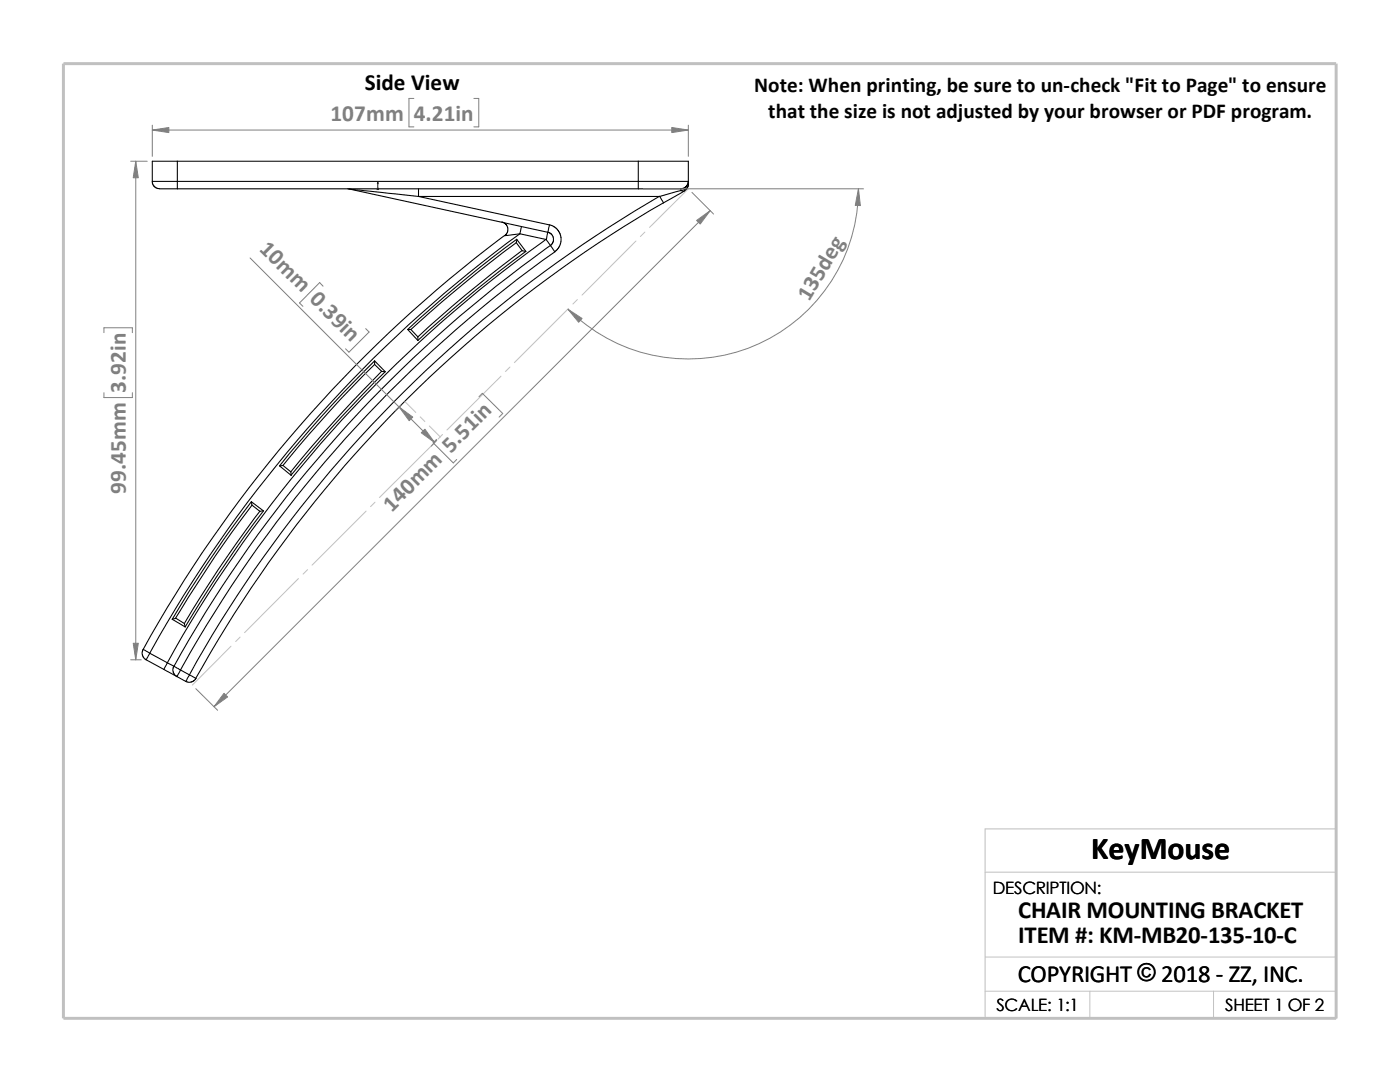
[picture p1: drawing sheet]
<svg xmlns="http://www.w3.org/2000/svg" width="279mm" height="216mm" viewBox="0 0 279 216" stroke-linecap="round" stroke-linejoin="round" font-family="sans-serif">
<g fill="none" stroke="#c0c0c0" stroke-width=".2">
<path d="M137.4 37.7l-7.8 7.7M115.2 59.8l-.9 .9M126.9 48.1l-10.7 10.8M128.7 46.3l-.9 .9M100 75.1l-10.8 10.7M101.8 73.2l-.9 .9M113.5 61.6l-10.8 10.7M80.8 80.1l2.2 2.2M83.9 83.2l.9 .9M85.7 85l2.2 2.2M86.5 88.5l-10.8 10.8M88.3 86.7l-.9 .9"/>
<path d="M59.6 115.4l-10.8 10.8M61.4 113.7l-.9 .9M73.1 102l-10.8 10.8M74.8 100.2l-.8 .9M46.1 128.9l-7.7 7.8M47.9 127.1l-.9 .9M196.6 174h70.1M196.6 191h70.1M196.6 197.8h70.1M217.5 197.8v5.4M242.2 197.8v5.4M26.8 203.2h239.9v-37.8h-70.1v37.8"/>
</g>
<path d="M12.7 12.7h254v190.5h-254z" fill="none" stroke="#c0c0c0" stroke-width=".59"/>
<g fill="none" stroke="#000" stroke-width=".21">
<path d="M30.4 36.2h5M30.4 36.2v.3l.3 .6 .8 .5 3.9 .1M35.4 36.2v1.5M35.4 32.2h-5v4M35.4 32.2h92M35.4 36.2h92M35.4 32.2v4M35.4 37.7h92M69.4 37.7h.3M69.7 37.7l13.8 1.5M69.7 37.7l39.6 8.7M83.5 39.2h48.2"/>
<path d="M83.5 39.2l26.1 5.7M83.5 37.7v1.5M127.4 37.7h8.5M127.4 32.2v4M127.4 36.2v1.5M127.4 36.2h10M127.4 32.2h10v4M131.6 39.2a251.6 251.6 0 0 0-93.8 95.5M131.7 39.2l.7 1.3M135.9 37.7v.3M135.9 38l-4.2 1.2M135.9 38l.4 .2 .3-.1-4.2 2.4"/>
<path d="M137.4 36.2l-.4 .9-.4 .4-.7 .2M137.4 36.8a1.39 1.39 0 0 1-1.5 1.2M137.4 36.2v.6M137.4 36.8l-.2 .7-.6 .6M100.2 44.3l.8 .4 .3 .8v.8l-.5 .7 3-.3M100.7 47a261.2 261.2 0 0 0-72.1 82.6M103 48.4l1.2 1.6 .7 .2M103 48.4a260.6 260.6 0 0 0-21 17.3M103.1 47.8a246.9 246.9 0 0 0-21.7 17.9M103.1 47.8l-.1 .6M103.1 47.8l1.8 2.4M103.8 46.7a259.2 259.2 0 0 0-73.9 83.6"/>
<path d="M103.8 46.7l5.2 1.1M104.1 45.2l-.3 1.5M104.2 50a265.3 265.3 0 0 0-20.8 17.2M104.9 50.2a232.6 232.6 0 0 0-21.5 17.7M109 47.8a255.9 255.9 0 0 0-75.6 84.4M109 47.8l1.7 2.4a252 252 0 0 0-74.7 83.5M109.3 46.4l.6 .2 .5 .7v.8l-.3 .7a254.9 254.9 0 0 0-75.4 84.2M109.3 46.4l-.3 1.4M109.6 44.9l.9 .3 .8 .6 .5 .9 .2 .7v.8l-.2 .7-.5 .8-.6 .5M109.6 44.9l-.3 1.5M132.4 40.5a249.4 249.4 0 0 0-93.3 94.8M74.8 72v.7"/>
<path d="M74.8 72.7l1.4 1.4 .7 .1M74.8 72.7a244.1 244.1 0 0 0-18.3 20.2M74.8 72l2.1 2.2M74.8 72a243.7 243.7 0 0 0-19 21M76.2 74.1a266 266 0 0 0-18.2 20M76.9 74.2a251 251 0 0 0-18.8 20.6M81.4 65.7l.6 .1 1.4 1.4M81.4 65.7l2 2.2M83.4 67.2v.7M55.8 93l2.3 1.9-.1-.8M56.5 92.9l-.7 .1M56.5 92.9l1.5 1.2"/>
<path d="M50.2 100.1a252.1 252.1 0 0 0-15.8 23.5M50.2 100.1l.1 .7M50.2 100.1l2.4 1.8M50.3 100.8a241.4 241.4 0 0 0-15.2 22.5M50.3 100.8l1.6 1.2M51.9 102a244.5 244.5 0 0 0-15.1 22.4M52.6 101.9l-.7 .1M52.6 101.9a256.3 256.3 0 0 0-15.6 23.2M28.6 129.6l1.3 .7M28.6 129.6l-.2 .5v.6l.2 .5 .6 .5M29.2 131.7l3.5 1.9M29.9 130.3l3.5 1.9"/>
<path d="M29.9 130.3l-.7 1.4M32.7 133.6l2.6 1.4M33.4 132.2l1.3 .8M33.4 132.2l-.7 1.4M34.4 123.6l2.6 1.5M34.7 133l-.2 .5v.6l.3 .4 .5 .5M34.7 133l1.3 .7M35.1 123.4l-.7 .2M35.1 123.4l1.7 1M35.3 135l1.8 1M36 133.7l-.7 1.3M36 133.7l1.8 1"/>
<path d="M36.8 124.4l.2 .7M37.8 134.7l-.7 1.3M37.8 134.7l1.3 .7-.4 .5-.5 .2h-.6l-.5-.1"/>
</g>
<path d="M75.4 36.3l.1 .4h-.2z" fill="#00f" stroke="#00f" stroke-width=".2"/>
<path d="M75.3 37.7h.3M75.3 37.5l.3 .3M75.4 37.7h.1M75.4 36.3v1.5M75.5 37.5l-.3 .3" fill="none" stroke="#00f" stroke-width=".2"/>
<g fill="none" stroke="#808080" stroke-width=".2">
<path d="M82.6 19.6h-1v5.7h1M94.6 19.6h.9v5.7h-.9M26.1 32.2h3.3M27.1 32.2v99.5M30.4 26h107M30.4 25v6.2M128.4 37.7h43.9M137.4 25v6.2M138.1 38.4l4.3 4.3M171.3 37.7a34 34 0 0 1-20.9 31.4 34 34 0 0 1-37-7.4M49.9 51.5l36.8 36.8M64.5 57.1l-.7-.7-4 4.1 .7 .6"/>
<path d="M141.7 42l-99 99M20.7 66.4v-1h5.7v1M20.7 78.4v.9h5.7v-.9M73 65.6l.7 .7-4.1 4-.6-.7M95.6 79.2l.7-.7 4 4-.7 .7M80.1 80.8l-1.1 1.2M87.1 87.7l-.7 .6 4.1 4.1 .6-.7M87.2 87.9l-1.1 1.1M26.1 131.7h2.1M39.1 137.4l4.3 4.3"/>
</g>
<g fill="#808080" stroke="#808080" stroke-width=".2">
<path d="M139 44l2.7-2-2 2.7z"/>
<path d="M44.7 138.3l.7 .8-2.7 1.9z"/>
<path d="M84.1 86.4l.7-.8 1.9 2.7z"/>
<path d="M79.7 81.2l2.7 2-.7 .7z"/>
<path d="M113.4 61.7l2.8 1.8-.7 .8z"/>
<path d="M171.3 37.7l.4 3.3h-1z"/>
<path d="M30.4 26l3.3-.6v1.1z"/>
<path d="M134.1 25.4l3.3 .6-3.3 .5z"/>
<path d="M27.1 32.2l.5 3.3h-1z"/>
<path d="M26.6 128.4h1l-.5 3.3z"/>
</g>
<text font-size="6.4" x="217.8" y="171.4">KeyMouse</text>
<g font-size="4.9">
<text x="203.2" y="183.2">CHAIR MOUNTING BRACKET</text>
<text x="203.2" y="188.1">ITEM #: KM-MB20-135-10-C</text>
<text x="203.1" y="195.9">COPYRIGHT © 2018 - ZZ, INC.</text>
<text x="227" y="195.8">©</text>
</g>
<text font-size="4.6" x="72.8" y="18">Side View</text>
<g font-size="4.6" fill="#808080">
<text x="66" y="24.1">107mm</text>
<text x="82.6" y="24.1">4.21in</text>
<text x="51.6" y="49.9" transform="rotate(45 51.6 49.9)">10mm 0.39in</text>
<text x="161.5" y="60.3" transform="rotate(-59 161.5 60.3)">135deg</text>
<text x="25.1" y="78.4" transform="rotate(-90 25.1 78.4)">3.92in</text>
<text x="25.1" y="98.6" transform="rotate(-90 25.1 98.6)">99.45mm</text>
<text x="78.2" y="102.3" transform="rotate(-45 78.2 102.3)">140mm 5.51in</text>
</g>
<g font-size="4.2">
<text x="150.5" y="18.4">Note: When printing, be sure to un-check &quot;Fit to Page&quot; to ensure</text>
<text x="153.3" y="23.6">that the size is not adjusted by your browser or PDF program.</text>
</g>
<g font-size="3.4">
<text x="198.2" y="178.5">DESCRIPTION:</text>
<text x="198.8" y="201.7">SCALE: 1:1</text>
<text x="244.5" y="201.7">SHEET 1 OF 2</text>
</g>
</svg>
